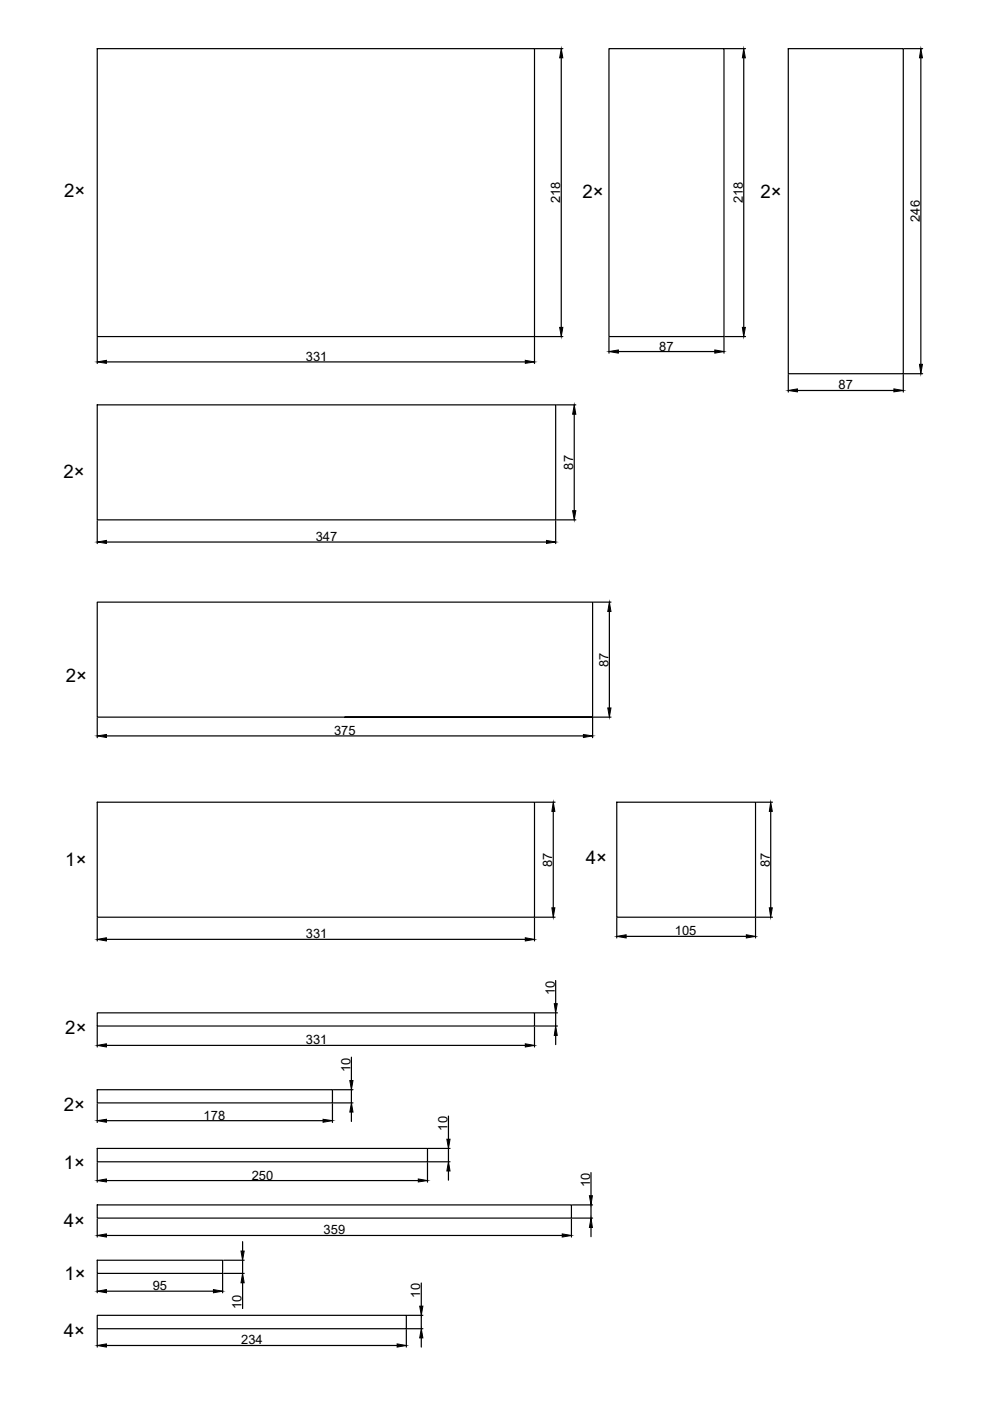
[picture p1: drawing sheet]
<svg xmlns="http://www.w3.org/2000/svg" width="210mm" height="297mm" viewBox="0 0 210 297" stroke-linecap="round" stroke-linejoin="round" font-family="sans-serif">
<!-- layer: 0 -->
<g fill="none" stroke="#000" stroke-width=".25">
<path d="M20.6 10.3h92.7v61.1h-92.7zM113.5 10.3h5.8M119 12.3v57.1M129.1 10.3h24.4v61.1h-24.4zM153.7 10.3h4.4M157.7 12.3v57.1M167.1 10.3h24.4v68.9h-24.4zM191.7 10.3h3.9M195.2 12.3v64.9M20.6 71.5v5.6M22.6 76.7h88.8M113.3 71.5v5.6"/>
<path d="M113.5 71.4h5.8M129.1 71.5v3.4M131.1 74.5h20.5M153.5 71.5v3.4M153.7 71.4h4.4M167.1 79.4v3.7M191.5 79.4v3.7M191.7 79.2h3.9M20.6 85.8h97.2v24.4h-97.2zM118 85.8h4.1M121.8 87.8v20.5M169.1 82.8h20.4"/>
<path d="M20.6 110.4v4.9M22.6 114.9h93.3M117.8 110.4v4.9M118 110.2h4.1M125.8 127.7h3.7M129.2 129.7v20.4M20.6 152.2v4.2M22.6 156h101.1M73.1 152h52.5h-105v-24.3h105v24.3M125.6 152.2v4.2M125.8 152h3.7M20.6 170.1h92.7v24.4h-92.7z"/>
<path d="M113.5 170.1h4.2M117.3 172v20.5M130.8 170.1h29.4v24.4h-29.4zM160.4 170.1h3.4M163.4 172v20.5M20.6 194.6v4.9M22.6 199.2h88.8M113.3 194.6v4.9M113.5 194.5h4.2M130.8 194.6v4.3M132.8 198.5h25.4M160.2 194.6v4.3"/>
<path d="M160.4 194.5h3.4M20.6 214.7h92.7v2.8h-92.7zM20.6 217.7v4.3M113.3 217.7v4.3M113.5 217.5h4.7M113.5 214.7h4.7M117.8 207.9v4.9M117.8 214.7v2.8M117.8 219.5v2M20.6 231h49.9v2.8h-49.9zM20.6 234v4M22.6 221.6h88.8"/>
<path d="M22.6 237.6h45.9M70.5 234v4M70.7 233.8h4.1M70.7 231h4.1M74.5 224.1v5M74.5 231v2.8M74.5 235.8v2M95.1 236.6v4.9M20.6 255.5h100.6v2.8h-100.6zM20.6 243.5h70v2.8h-70zM20.6 246.5v4.1M20.6 258.5v3.8"/>
<path d="M22.6 250.3h66.1M90.6 246.5v4.1M90.8 246.3h4.6M90.8 243.5h4.6M95.1 243.5v2.8M95.1 248.3v1.9M121.2 258.5v3.8M121.3 258.3h4.3M121.3 255.5h4.3M125.3 248.6v4.9M125.3 255.5v2.8M20.6 267.2h26.6v2.8h-26.6z"/>
<path d="M20.6 278.9h65.5v2.8h-65.5zM20.6 270.2v3.9M22.6 261.9h96.6M22.6 273.8h22.7M47.2 270.2v3.9M47.4 270h4.4M47.4 267.2h4.4M51.4 263.3v1.9M51.4 267.2v2.8M51.4 272v5.4M86.3 278.9h3.4M89.3 272v4.9"/>
<path d="M89.3 278.9v2.8M125.3 260.3v1.9M20.6 281.9v3.7M22.6 285.3h61.6M86.1 281.9v3.7M86.3 281.7h3.4M89.3 283.7v1.9"/>
</g>
<g fill="#000" stroke="#000" stroke-width=".21">
<path d="M119 10.3l.3 2h-.6zM157.7 10.3l.3 2h-.6zM195.2 10.3l.4 2h-.7zM20.6 76.7l2-.3v.6zM111.4 76.4l1.9 .3-1.9 .3zM118.7 69.4h.6l-.3 2zM129.1 74.5l2-.3v.7zM151.6 74.2l1.9 .3-1.9 .4zM157.4 69.4h.6l-.3 2zM194.9 77.2h.7l-.4 2zM121.8 85.8l.3 2h-.7zM167.1 82.8l2-.3v.6z"/>
<path d="M189.5 82.5l2 .3-2 .3zM20.6 114.9l2-.3v.6zM115.9 114.6l1.9 .3-1.9 .3zM121.4 108.3h.7l-.3 1.9zM129.2 127.7l.3 2h-.6zM20.6 156l2-.3v.7zM123.7 155.7l1.9 .3-1.9 .4zM128.9 150.1h.6l-.3 1.9zM117.3 170.1l.3 1.9h-.6zM163.4 170.1l.3 1.9h-.6zM20.6 199.2l2-.4v.7zM111.4 198.8l1.9 .4-1.9 .3z"/>
<path d="M117 192.5h.6l-.3 2zM130.8 198.5l2-.3v.7zM158.2 198.2l2 .3-2 .4zM163.1 192.5h.6l-.3 2zM117.8 217.5l.4 2h-.7zM117.5 212.8h.7l-.4 1.9zM20.6 221.6l2-.3v.7zM20.6 237.6l2-.3v.6zM68.5 237.3l2 .3-2 .3zM74.5 233.8l.3 2h-.6zM74.2 229.1h.6l-.3 1.9zM111.4 221.3l1.9 .3-1.9 .4z"/>
<path d="M20.6 250.3l2-.3v.6zM88.7 250l1.9 .3-1.9 .3zM95.1 246.3l.3 2h-.7zM94.7 241.5h.7l-.3 2zM125 253.5h.6l-.3 2zM20.6 261.9l2-.3v.7zM20.6 273.8l2-.4v.7zM45.3 273.4l1.9 .4-1.9 .3zM51.1 265.2h.7l-.4 2zM51.4 270l.4 2h-.7zM89 276.9h.7l-.4 2zM119.2 261.6l2 .3-2 .4z"/>
<path d="M125.3 258.3l.3 2h-.6zM20.6 285.3l2-.4v.7zM84.2 284.9l1.9 .4-1.9 .3zM89.3 281.7l.4 2h-.7z"/>
</g>
<g font-size="4">
<text x="13.6" y="41.8">2×</text>
<text x="123.5" y="42">2×</text>
<text x="161.2" y="42">2×</text>
<text x="13.5" y="101.3">2×</text>
<text x="14" y="144.6">2×</text>
<text x="13.8" y="183.7">1×</text>
<text x="124.2" y="183.2">4×</text>
<text x="13.8" y="219.2">2×</text>
<text x="13.5" y="235.5">2×</text>
<text x="13.5" y="247.8">1×</text>
<text x="13.5" y="260.2">4×</text>
<text x="13.7" y="271.5">1×</text>
<text x="13.5" y="283.4">4×</text>
</g>
<g font-size="2.7">
<text x="118.8" y="43.1" transform="rotate(-90 118.8 43.1)">218</text>
<text x="157.5" y="43.1" transform="rotate(-90 157.5 43.1)">218</text>
<text x="195" y="47" transform="rotate(-90 195 47)">246</text>
<text x="64.9" y="76.5">331</text>
<text x="139.8" y="74.3">87</text>
<text x="177.8" y="82.6">87</text>
<text x="121.5" y="99.6" transform="rotate(-90 121.5 99.6)">87</text>
<text x="66.9" y="114.7">347</text>
<text x="129" y="141.4" transform="rotate(-90 129 141.4)">87</text>
<text x="70.8" y="155.8">375</text>
<text x="117.1" y="183.8" transform="rotate(-90 117.1 183.8)">87</text>
<text x="163.2" y="183.8" transform="rotate(-90 163.2 183.8)">87</text>
<text x="64.9" y="199">331</text>
<text x="143.1" y="198.3">105</text>
<text x="117.6" y="211" transform="rotate(-90 117.6 211)">10</text>
<text x="64.9" y="221.4">331</text>
<text x="74.3" y="227.2" transform="rotate(-90 74.3 227.2)">10</text>
<text x="43.2" y="237.4">178</text>
<text x="94.9" y="239.7" transform="rotate(-90 94.9 239.7)">10</text>
<text x="53.4" y="250.1">250</text>
<text x="125.1" y="251.7" transform="rotate(-90 125.1 251.7)">10</text>
<text x="68.6" y="261.7">359</text>
<text x="32.4" y="273.5">95</text>
<text x="89.1" y="275.1" transform="rotate(-90 89.1 275.1)">10</text>
<text x="51.2" y="277.6" transform="rotate(-90 51.2 277.6)">10</text>
<text x="51.1" y="285.1">234</text>
</g>
</svg>
